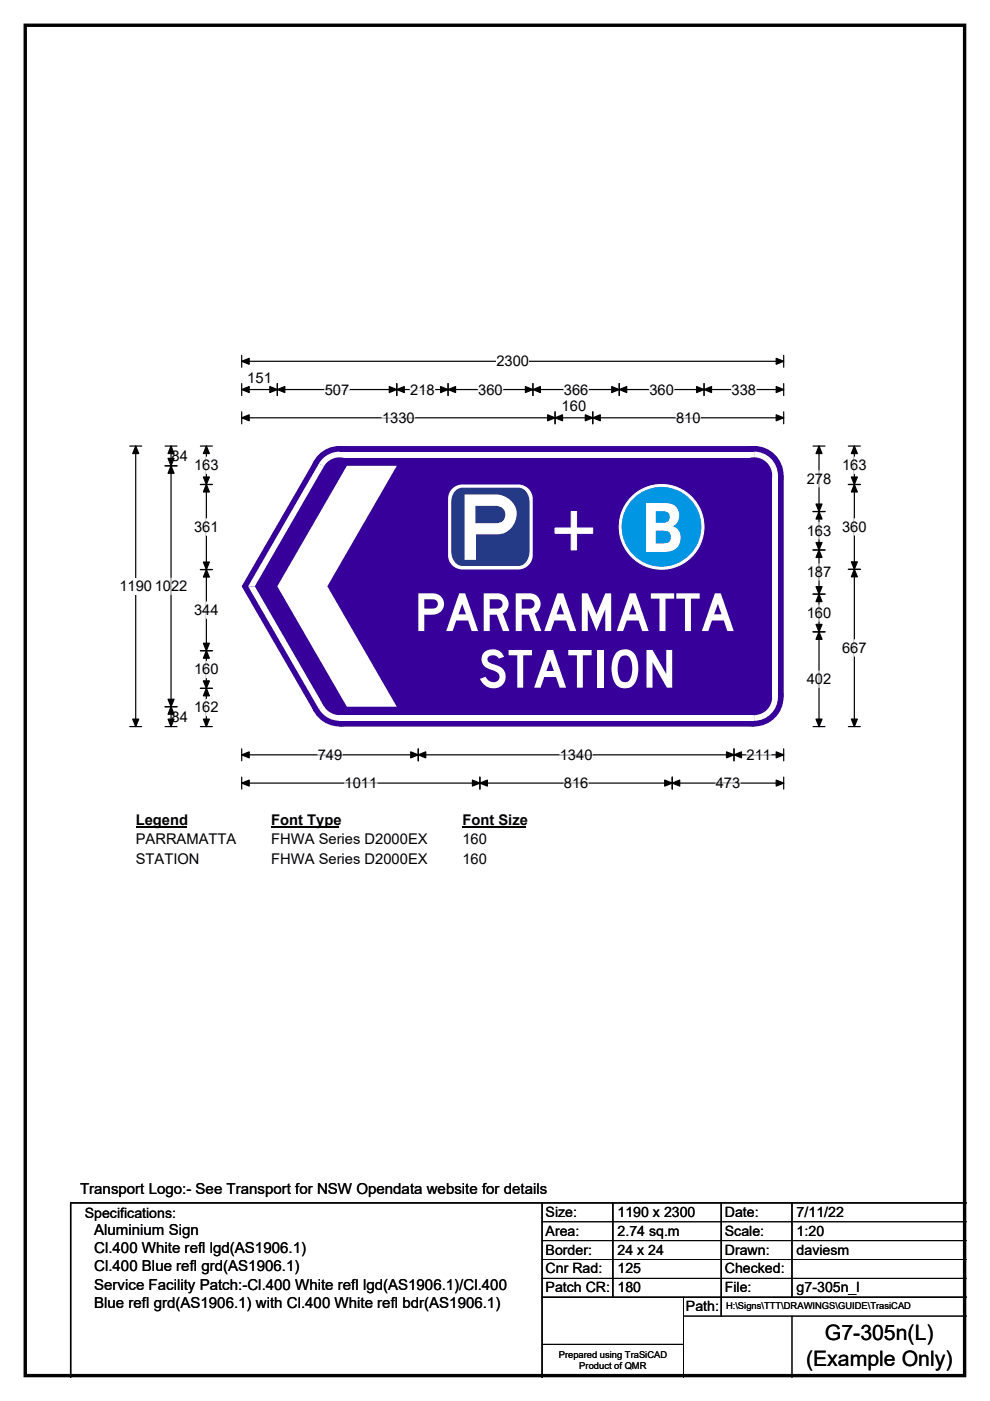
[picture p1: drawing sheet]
<svg xmlns="http://www.w3.org/2000/svg" width="210mm" height="297mm" viewBox="0 0 210 297" stroke-linecap="round" stroke-linejoin="round" font-family="sans-serif">
<path d="M5.4 5.4h199.2v286.3h-199.2z" fill="none" stroke="#000" stroke-width=".72"/>
<path d="M51.3 76.6h114.9M51.3 75.3v2.6M166.2 75.3v2.6" fill="none" stroke="#000" stroke-width=".25"/>
<path d="M51.3 76.6l1.6-.6v1.2zM164.6 76l1.6 .6-1.6 .6z" fill="#000" stroke="#000" stroke-width=".25"/>
<path d="M105.3 74.9h6.9v3.5h-6.9z" fill="#fff"/>
<g fill="none" stroke="#000" stroke-width=".25">
<path d="M27.5 94.6h2.6M28.8 94.6v59.5M51.3 82.6h114.9M51.3 81.3v2.6M51.3 87.3v2.6M51.3 88.6h114.9M58.8 81.3v2.6M84.2 81.3v2.6M95 81.3v2.6M113 81.3v2.6M117.7 87.3v2.6M125.7 87.3v2.6"/>
<path d="M131.3 81.3v2.6M149.3 81.3v2.6M166.2 81.3v2.6M166.2 87.3v2.6M27.5 154.1h2.6M51.3 158.8v2.5M88.7 158.8v2.5M155.7 158.8v2.5M166.2 158.8v2.5M51.3 164.8v2.5M51.3 160h114.9M51.3 166h114.9"/>
<path d="M101.8 164.8v2.5M142.6 164.8v2.5M166.2 164.8v2.5"/>
</g>
<g fill="#000" stroke="#000" stroke-width=".25">
<path d="M28.8 94.6l.6 1.6h-1.2zM51.3 82.6l1.6-.6v1.2zM51.3 88.6l1.6-.7v1.3zM58.8 82.6l1.6-.6v1.2zM57.2 82l1.6 .6-1.6 .6zM82.6 82l1.6 .6-1.6 .6zM84.2 82.6l1.5-.6v1.2zM93.5 82l1.5 .6-1.5 .6zM95 82.6l1.6-.6v1.2zM111.4 82l1.6 .6-1.6 .6zM113 82.6l1.6-.6v1.2zM117.7 88.6l1.6-.7v1.3z"/>
<path d="M116.1 87.9l1.6 .7-1.6 .6zM124.1 87.9l1.6 .7-1.6 .6zM125.7 88.6l1.6-.7v1.3zM129.8 82l1.5 .6-1.5 .6zM131.3 82.6l1.6-.6v1.2zM147.7 82l1.6 .6-1.6 .6zM149.3 82.6l1.6-.6v1.2zM164.6 82l1.6 .6-1.6 .6zM164.6 87.9l1.6 .7-1.6 .6zM28.2 152.5h1.2l-.6 1.6zM51.3 160l1.6-.6v1.3zM51.3 166l1.6-.6v1.3z"/>
<path d="M88.7 160l1.6-.6v1.3zM87.1 159.4l1.6 .6-1.6 .7zM101.8 166l1.6-.6v1.3zM100.2 165.4l1.6 .6-1.6 .7zM141 165.4l1.6 .6-1.6 .7zM142.6 166l1.6-.6v1.3zM154.1 159.4l1.6 .6-1.6 .7zM155.7 160l1.6-.6v1.3zM164.6 159.4l1.6 .6-1.6 .7zM164.6 165.4l1.6 .6-1.6 .7z"/>
</g>
<g fill="none" stroke="#fff" stroke-width=".25">
<path d="M68.9 82.6h5.2M81 88.6h7M87 82.6h5.2M101.4 82.6h5.2M119.6 82.6h5.2M137.7 82.6h5.2M143.4 88.6h5.2M155.2 82.6h5.2M67.4 160h5.2M73.1 166h6.9M118.7 160h7M119.6 166h5.2"/>
<path d="M151.8 166h5.2M158.3 160h5.3"/>
</g>
<path d="M25.3 122.6h7v3.5h-7z" fill="#fff"/>
<g fill="none" stroke="#000" stroke-width=".25">
<path d="M35 98.8h2.5M35 94.6h2.5M36.3 94.6v59.5M42.5 94.6h2.5M43.8 94.6v59.5M172.4 94.6h2.6M173.7 94.6v59.5M179.9 94.6h2.6M181.2 94.6v59.5M42.5 102.7h2.5M172.4 108.5h2.6M172.4 116.6h2.6"/>
<path d="M179.9 102.7h2.6M42.5 120.8h2.5M42.5 138h2.5M172.4 126h2.6M172.4 134h2.6M179.9 120.7h2.6M35 149.8h2.5M35 154.1h2.5M42.5 154.1h2.5M42.5 145.9h2.5M172.4 154.1h2.6M179.9 154.1h2.6"/>
</g>
<g fill="#000" stroke="#000" stroke-width=".25">
<path d="M36.3 98.8l.6 1.6h-1.3zM36.3 94.6l.6 1.6h-1.3zM35.6 97.2h1.3l-.6 1.6zM43.8 94.6l.6 1.6h-1.3zM173.7 94.6l.6 1.6h-1.2zM181.2 94.6l.6 1.6h-1.2zM43.8 102.7l.6 1.6h-1.3zM43.1 101.1h1.3l-.6 1.6zM173.7 108.5l.6 1.5h-1.2zM173.1 115h1.2l-.6 1.6zM173.1 106.9h1.2l-.6 1.6zM173.7 116.6l.6 1.6h-1.2z"/>
<path d="M181.2 102.7l.6 1.6h-1.2zM180.6 101.1h1.2l-.6 1.6zM43.1 119.2h1.3l-.6 1.6zM43.8 120.8l.6 1.5h-1.3zM43.1 136.4h1.3l-.6 1.6zM43.8 138l.6 1.6h-1.3zM173.1 124.4h1.2l-.6 1.6zM173.7 126l.6 1.6h-1.2zM173.1 132.4h1.2l-.6 1.6zM173.7 134l.6 1.6h-1.2zM180.6 119.1h1.2l-.6 1.6zM181.2 120.7l.6 1.6h-1.2z"/>
<path d="M35.6 148.3h1.3l-.6 1.5zM36.3 149.8l.6 1.6h-1.3zM35.6 152.5h1.3l-.6 1.6zM43.1 144.4h1.3l-.6 1.5zM43.8 145.9l.6 1.6h-1.3zM43.1 152.5h1.3l-.6 1.6zM173.1 152.5h1.2l-.6 1.6zM180.6 152.5h1.2l-.6 1.6z"/>
</g>
<g fill="none" stroke="#fff" stroke-width=".25">
<path d="M43.8 96.9v3.5M173.7 99.8v3.5M181.2 96.9v3.5M43.8 110v3.5M173.7 110.8v3.5M173.7 119.5v3.5M181.2 110v3.5M36.3 122.6v3.4M43.8 127.6v3.5M173.7 128.2v3.5M181.2 135.6v3.5M43.8 140.2v3.5"/>
<path d="M43.8 148.3v3.4M173.7 142.3v3.5"/>
</g>
<path d="M28.8 172h10.7v3.5h-10.7z" fill="#fff"/>
<path d="M28.8 175.3h10.7" fill="none" stroke="#000" stroke-width=".32"/>
<path d="M57.5 172h14.4v3.5h-14.4z" fill="#fff"/>
<path d="M57.5 175.3h14.4" fill="none" stroke="#000" stroke-width=".32"/>
<path d="M98.1 172h13.4v3.5h-13.4z" fill="#fff"/>
<path d="M98.1 175.3h13.4" fill="none" stroke="#000" stroke-width=".32"/>
<g fill="#fff">
<path d="M28.8 176.2h21.2v3.5h-21.2z"/>
<path d="M57.5 176.2h33.1v3.5h-33.1z"/>
<path d="M98.1 176.2h5.2v3.5h-5.2z"/>
<path d="M28.8 180.4h13.5v3.5h-13.5z"/>
<path d="M57.5 180.4h33.1v3.5h-33.1z"/>
<path d="M98.1 180.4h5.2v3.5h-5.2z"/>
</g>
<g fill="#37009b">
<path d="M66.6 97.7l5.4-3.1h88l6.2 6.2v47l-6.2 6.3h-88l-5.4-3.2-15.3-26.5v-.2z" fill-rule="evenodd"/>
<path d="M51.4 124.1h.3v.4h-.3z" fill-rule="evenodd"/>
<circle cx="72" cy="100.8" r="6.3"/>
<circle cx="72" cy="147.8" r="6.3"/>
<circle cx="160" cy="147.8" r="6.3"/>
<circle cx="160" cy="100.8" r="6.3"/>
</g>
<g fill="#fff">
<path d="M72 95.8h88v1.2h-88z" fill-rule="evenodd"/>
<path d="M68.5 97.2a5.1 5.1 0 0 1 3.5-1.4v5l-4.4-2.5z" fill-rule="evenodd"/>
</g>
<circle cx="72" cy="100.8" r="3.8" fill="#37009b"/>
<g fill="#fff">
<path d="M67.6 98.3l1.1 .6-14.7 25.4h-1.4z"/>
<path d="M52.6 124.3h1.4l14.7 25.5-1.1 .5z"/>
<path d="M67.6 150.3l4.4-2.5v5a5.1 5.1 0 0 1-4.4-2.5z" fill-rule="evenodd"/>
</g>
<circle cx="72" cy="147.8" r="3.8" fill="#37009b"/>
<g fill="#fff">
<path d="M72 151.6h88v1.2h-88z" fill-rule="evenodd"/>
<path d="M160 147.8h5a5 5 0 0 1-5 5z" fill-rule="evenodd"/>
</g>
<circle cx="159.9" cy="147.8" r="3.8" fill="#37009b"/>
<g fill="#fff">
<path d="M163.8 100.8h1.2v47h-1.2z" fill-rule="evenodd"/>
<path d="M160 95.8a5 5 0 0 1 5 5h-5z" fill-rule="evenodd"/>
</g>
<circle cx="159.9" cy="100.8" r="3.8" fill="#37009b"/>
<g fill="#fff">
<path d="M73.6 98.8h10.6l-14.8 25.5 14.8 25.5h-10.6l-14.8-25.5z" fill-rule="evenodd"/>
<path d="M95.7 103.9a3.1 3.1 0 0 1 2.4-1.2h11.8a3.1 3.1 0 0 1 3.1 3v12a3 3 0 0 1-3.1 3h-11.8a3 3 0 0 1-3.1-3v-12l.1-.7z" fill-rule="evenodd"/>
</g>
<path d="M96.6 104.1l.9-.6 .5-.1h12a2.69 2.69 0 0 1 2.3 3v10.5a2.87 2.87 0 0 1-2.3 3.1h-12a2.75 2.75 0 0 1-2.3-3.1v-10.5a3.5 3.5 0 0 1 .9-2.3z" fill-rule="evenodd" fill="#253a86"/>
<g fill="#fff" stroke="#fff" stroke-width=".21">
<path d="M117.7 112h8v1.1h-8z" fill-rule="evenodd"/>
<path d="M121.2 108.5h1.1v8.1h-1.1z" fill-rule="evenodd"/>
<circle cx="140.3" cy="111.7" r="9"/>
</g>
<circle cx="140.3" cy="111.7" r="8.5" fill="#0096e4"/>
<path d="M137 106.6l4.3 .1a2.59 2.59 0 0 1 2.7 1.9 2.59 2.59 0 0 1-1.4 3 2.72 2.72 0 0 1 1.8 2.5 2.72 2.72 0 0 1-1.7 2.6l-1.5 .3h-4.2z" fill-rule="evenodd" fill="#fff"/>
<g fill="#0096e4">
<path d="M139.1 108.4h1.6a1.24 1.24 0 0 1 1.4 1.2 1.24 1.24 0 0 1-1.4 1.2h-1.6z" fill-rule="evenodd"/>
<path d="M139.1 112.5l1.8 .1a1.34 1.34 0 0 1 1.4 1.4 1.34 1.34 0 0 1-1.6 1.2h-1.6z" fill-rule="evenodd"/>
</g>
<path d="M115 255v37M130 255v20M153 255v24M168 255v20M205 255h-190v37M115 275h90" fill="none" stroke="#000" stroke-width=".3"/>
<path d="M115 259h90M115 263h90M115 267h90M115 271h90M145 279h60M145 275v17M168 279v13M115 285h30" fill="none" stroke="#000" stroke-width=".21"/>
<text font-size="13.9" fill="#fff" x="98.5" y="118.7">P</text>
<g font-size="11.1" fill="#fff">
<text x="87.8" y="133.8">PARRAMATTA</text>
<text x="101.4" y="145.8">STATION</text>
</g>
<g font-size="4.5">
<text x="175" y="284.2">G7-305n(L)</text>
<text x="171" y="289.6">(Example Only)</text>
</g>
<g font-size="3.2">
<text x="17" y="253.1">Transport Logo:- See Transport for NSW Opendata website for details</text>
<text x="20" y="261.9">Aluminium Sign</text>
<text x="20" y="265.7">Cl.400 White refl lgd(AS1906.1)</text>
<text x="20" y="269.6">Cl.400 Blue refl grd(AS1906.1)</text>
<text x="20" y="273.4">Service Facility Patch:-Cl.400 White refl lgd(AS1906.1)/Cl.400</text>
<text x="20" y="277.2">Blue refl grd(AS1906.1) with Cl.400 White refl bdr(AS1906.1)</text>
</g>
<g font-size="3.1">
<text x="105.3" y="77.7">2300</text>
<text x="52.5" y="81.2">151</text>
<text x="68.9" y="83.7">507</text>
<text x="87" y="83.7">218</text>
<text x="101.4" y="83.7">360</text>
<text x="119.6" y="83.7">366</text>
<text x="137.7" y="83.7">360</text>
<text x="155.2" y="83.7">338</text>
<text x="81" y="89.6">1330</text>
<text x="119.1" y="87.2">160</text>
<text x="143.4" y="89.6">810</text>
<text x="36.4" y="97.7">84</text>
<text x="41.2" y="99.7">163</text>
<text x="178.6" y="99.7">163</text>
<text x="171.1" y="102.6">278</text>
<text x="41.2" y="112.8">361</text>
<text x="171.1" y="113.6">163</text>
<text x="178.6" y="112.8">360</text>
<text x="25.3" y="125.4">1190</text>
<text x="32.8" y="125.3">1022</text>
<text x="171.1" y="122.3">187</text>
<text x="41.2" y="130.4">344</text>
<text x="171.1" y="131">160</text>
<text x="41.2" y="143">160</text>
<text x="178.6" y="138.4">667</text>
<text x="171.1" y="145.1">402</text>
<text x="36.4" y="153">84</text>
<text x="41.2" y="151">162</text>
<text x="67.4" y="161.1">749</text>
<text x="118.7" y="161.1">1340</text>
<text x="158.3" y="161.1">211</text>
<text x="73.1" y="167.1">1011</text>
<text x="119.6" y="167.1">816</text>
<text x="151.8" y="167.1">473</text>
<text x="28.8" y="174.8">Legend</text>
<text x="28.8" y="179">PARRAMATTA</text>
<text x="57.5" y="174.8">Font Type</text>
<text x="57.5" y="179">FHWA Series D2000EX</text>
<text x="98.1" y="174.8">Font Size</text>
<text x="98.1" y="179">160</text>
<text x="28.8" y="183.2">STATION</text>
<text x="57.5" y="183.2">FHWA Series D2000EX</text>
<text x="98.1" y="183.2">160</text>
</g>
<g font-size="3">
<text x="115.7" y="258">Size:</text>
<text x="131" y="258">1190 x 2300</text>
<text x="153.7" y="258">Date:</text>
<text x="169" y="258">7/11/22</text>
<text x="18" y="258.2">Specifications:</text>
<text x="115.7" y="262">Area:</text>
<text x="131" y="262">2.74 sq.m</text>
<text x="153.7" y="262">Scale:</text>
<text x="169" y="262">1:20</text>
<text x="115.7" y="266">Border:</text>
<text x="115.7" y="270">Cnr Rad:</text>
<text x="131" y="266">24 x 24</text>
<text x="131" y="270">125</text>
<text x="153.7" y="266">Drawn:</text>
<text x="153.7" y="270">Checked:</text>
<text x="169" y="266">daviesm</text>
<text x="115.7" y="274">Patch CR:</text>
<text x="131" y="274">180</text>
<text x="153.7" y="274">File:</text>
<text x="169" y="274">g7-305n_l</text>
<text x="145.5" y="278">Path:</text>
</g>
<g font-size="2">
<text x="154" y="277.6">H:\Signs\TTT\DRAWINGS\GUIDE\TrasiCAD</text>
<text x="118.5" y="287.8">Prepared using TraSiCAD</text>
<text x="122.9" y="290.2">Product of QMR</text>
</g>
</svg>
